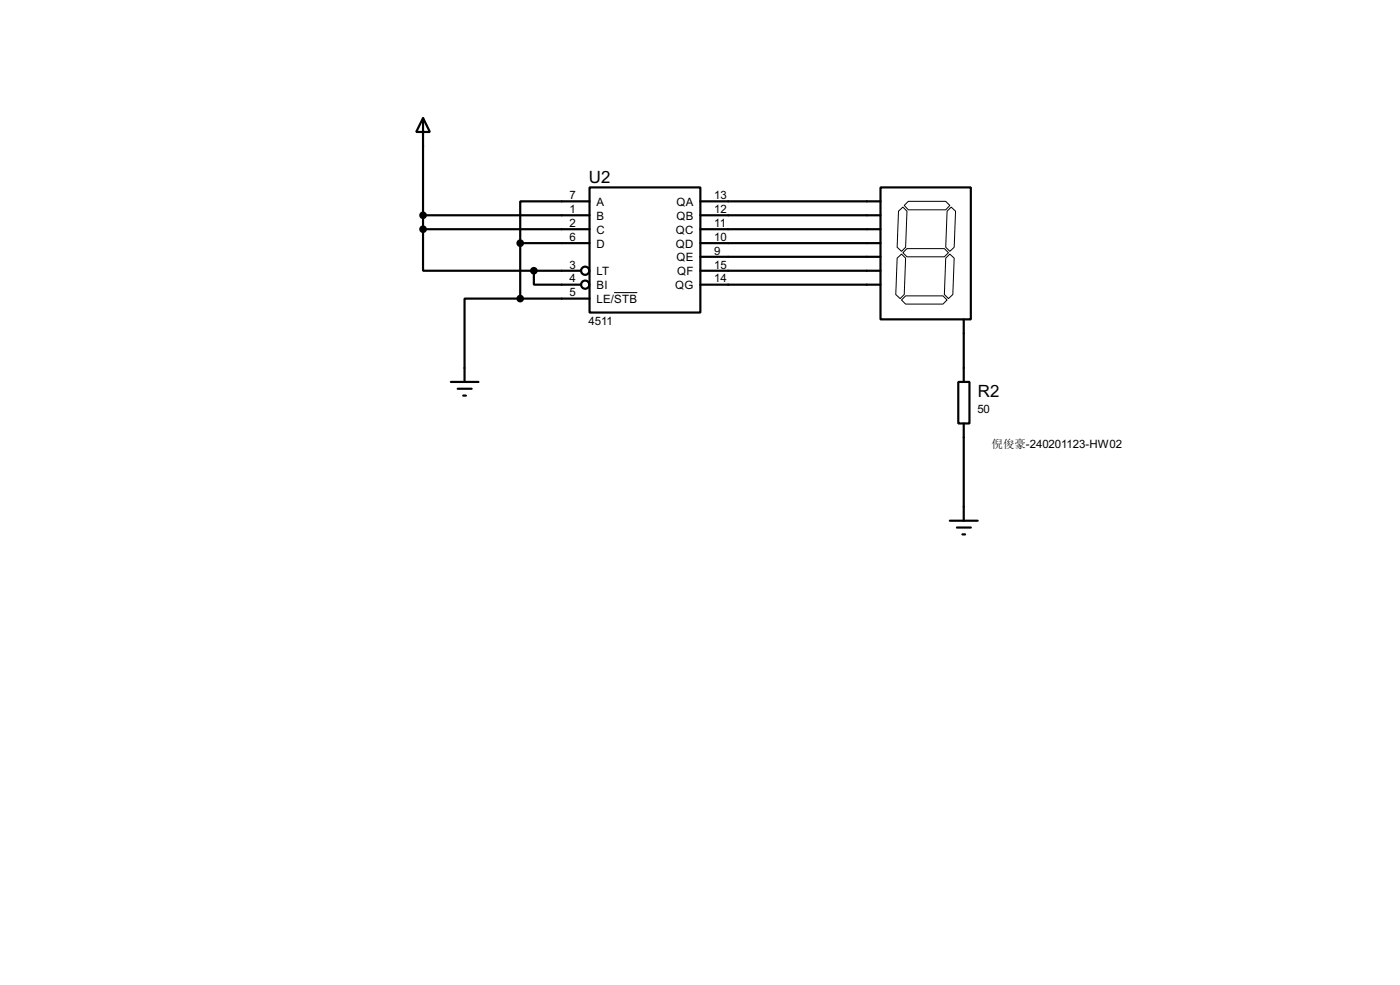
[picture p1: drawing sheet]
<svg xmlns="http://www.w3.org/2000/svg" width="256mm" height="180mm" viewBox="0 0 256 180" stroke-linecap="round" stroke-linejoin="round" font-family="sans-serif">
<g fill="none" stroke="#000" stroke-width=".4">
<path d="M77.5 21.6l1.3 2.6h-2.5zM77.5 39.4h30.5M77.5 21.6v20.4M108 34.3h20.3v22.9h-20.3zM108 36.9h-12.7v7.6M128.3 36.9h33M128.3 39.4h33M161.3 34.3h16.6v24.2h-16.6zM77.5 42v7.6h20.3M77.5 42h30.5M95.3 54.7h-10.2v15.2M95.3 44.5h12.7"/>
<path d="M95.3 54.7h12.7M95.3 44.5v10.2M97.8 49.6v2.5h8.7M97.8 49.6h8.7M128.3 42h33M128.3 44.5h33M128.3 47h33M128.3 49.6h33M128.3 52.1h33M176.6 58.5v11.4M82.6 69.9h5.1M83.9 71.2h2.5"/>
<path d="M84.9 72.4h.5M175.6 69.9h2v7.6h-2zM176.6 77.5v17.8M174 95.3h5.1M175.3 96.6h2.6M176.3 97.8h.5"/>
<circle cx="107.2" cy="52.1" r=".75"/>
<circle cx="107.2" cy="49.6" r=".75"/>
</g>
<path d="M164.6 38.7l.8-.8 .8 .8-.3 6.6-.7 .7-.8-.7zM165.7 37.6l.7-.7h6.9l.7 .7-.7 .8h-6.9zM173.5 38.7l.8-.8 .8 .8-.3 6.6-.8 .7-.7-.7zM112.5 53.6h4.3M164.4 47.3l.8-.8 .7 .8-.2 6.6-.8 .8-.8-.8zM165.2 54.9l.7-.7h6.9l.7 .7-.7 .8h-6.9zM165.4 46.3l.8-.8h6.8l.8 .8-.8 .7h-6.8zM174 46.5l.8 .8-.2 6.6-.8 .8-.8-.8 .3-6.6z" fill="none" stroke="#000" stroke-width=".18"/>
<g fill="#000" stroke="#000" stroke-width=".4">
<circle cx="77.5" cy="39.4" r=".5"/>
<circle cx="77.5" cy="42" r=".5"/>
<circle cx="95.3" cy="54.7" r=".5"/>
<circle cx="95.3" cy="44.5" r=".5"/>
<circle cx="97.8" cy="49.6" r=".5"/>
</g>
<g font-size="3.5">
<text x="107.9" y="33.5">U2</text>
<text x="179.1" y="72.6">R2</text>
</g>
<g font-size="2.4">
<text x="104.3" y="36.5">7</text>
<text x="104.3" y="39">1</text>
<text x="104.3" y="41.6">2</text>
<text x="109.3" y="37.7">A</text>
<text x="109.3" y="40.2">B</text>
<text x="123.9" y="37.7">QA</text>
<text x="123.9" y="40.2">QB</text>
<text x="130.9" y="36.5">13</text>
<text x="130.9" y="39">12</text>
<text x="130.9" y="41.6">11</text>
<text x="104.3" y="44.1">6</text>
<text x="109.3" y="42.7">C</text>
<text x="109.3" y="45.3">D</text>
<text x="123.8" y="42.7">QC</text>
<text x="123.8" y="45.3">QD</text>
<text x="123.9" y="47.8">QE</text>
<text x="130.9" y="44.1">10</text>
<text x="130.9" y="46.6">9</text>
<text x="104.3" y="49.2">3</text>
<text x="104.3" y="51.7">4</text>
<text x="109.3" y="50.4">LT</text>
<text x="109.3" y="52.9">BI</text>
<text x="123.7" y="52.9">QG</text>
<text x="124" y="50.4">QF</text>
<text x="130.9" y="49.2">15</text>
<text x="130.9" y="51.7">14</text>
<text x="104.3" y="54.3">5</text>
<text x="107.8" y="59.4">4511</text>
<text x="109.3" y="55.4">LE/STB</text>
<text x="179.1" y="75.5">50</text>
</g>
<text font-size="2.1" x="181.7" y="82.1">倪俊豪-240201123-HW02</text>
</svg>
